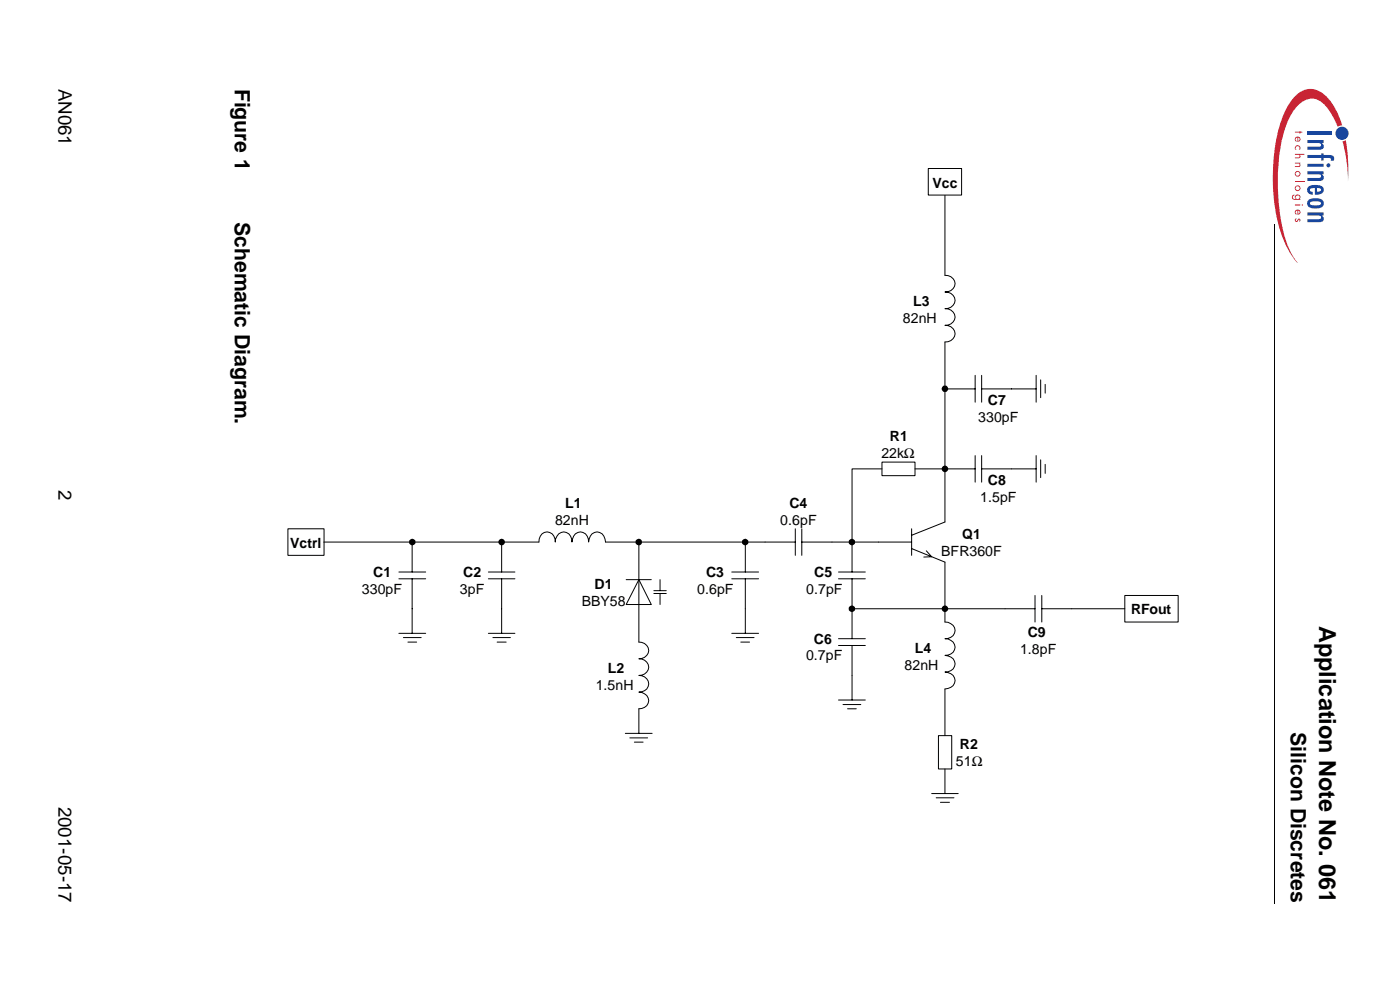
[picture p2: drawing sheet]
<svg xmlns="http://www.w3.org/2000/svg" width="210mm" height="148mm" viewBox="0 0 210 148" stroke-linecap="round" stroke-linejoin="round" font-family="sans-serif">
<g fill="#c82434">
<path d="M194.1 19.7l.9-.1v.1h.3v.2h-.3v.1h-.2v-.1h-.7z"/>
<path d="M194.3 21.8a.43 .43 0 0 1 .6 .1 .43 .43 0 0 1 0 .5h-.2a.3 .3 0 0 0 .1-.4 .3 .3 0 0 0-.5 0 .3 .3 0 0 0 .1 .4h-.2a.45 .45 0 0 1 .1-.6z"/>
<path d="M194.1 23.1h1.5v.1h-.7l.1 .2-.1 .2-.8 .1v-.1l.7-.1 .1-.1-.2-.2h-.6z"/>
<path d="M194.1 24.4h.9v.1h-.1l.1 .2-.1 .2-.8 .1v-.1h.7l.1-.2-.2-.2h-.6z"/>
<path d="M194.1 27.1h1.5v.1h-1.5z"/>
<path d="M194.2 32.8l.1-.1 .1 .1-.1 .2 .1 .1 .4-.4 .1 .1v.3l-.1 .1v-.3h-.1a.29 .29 0 0 1-.2 .3 .29 .29 0 0 1-.3-.1z"/>
<path d="M201.3 21.2l.5-.2a26.4 26.4 0 0 1 .3 6.2 22.9 22.9 0 0 0-.8-6z"/>
<path d="M194.4 14.2a3 3 0 0 1 4.5 .3 10.1 10.1 0 0 1 2.3 4.3l-.6 .2a7.6 7.6 0 0 0-2.9-4 2.54 2.54 0 0 0-3.1 .8 12 12 0 0 0-2.6 6.4 30.9 30.9 0 0 0 1.2 14.9l.9 1.6 .4 .6a13 13 0 0 1-3-6.5 29.6 29.6 0 0 1 .7-15.1 8.8 8.8 0 0 1 2.2-3.5z"/>
<path d="M194.6 20.6l.3 .3-.3 .2zM194.2 20.7a.42 .42 0 0 0 .2 .5v-.1a.27 .27 0 0 1-.1-.3 .27 .27 0 0 1 .2-.2v.6a.41 .41 0 0 0 .4-.6 .41 .41 0 0 0-.7 .1z"/>
<path d="M194.3 26a.3 .3 0 0 1 .6 0 .3 .3 0 0 1-.6 0zM194.1 26a.45 .45 0 0 0 .9 0 .45 .45 0 0 0-.9 0z"/>
<path d="M194.3 28.2a.3 .3 0 0 1 .6 0 .3 .3 0 0 1-.6 0zM194.1 28.2a.45 .45 0 0 0 .9 0 .45 .45 0 0 0-.9 0z"/>
<path d="M194.3 29.5a.3 .3 0 0 1 .6 0 .3 .3 0 0 1-.6 0zM193.9 29.2a.41 .41 0 0 0-.2 .5 .41 .41 0 0 0 .5 .3h.8v-.2h-.2a.4 .4 0 0 0 0-.5 .4 .4 0 0 0-.5 0 .4 .4 0 0 0 0 .5 .33 .33 0 0 1-.5-.3l.1-.1 .2-.1v-.1z"/>
<path d="M194.1 30.6h.9v.2h-.9zM195.2 30.7a.1 .1 0 0 1 .2 0 .1 .1 0 0 1-.2 0z"/>
<path d="M194.6 31.5l.3 .3-.3 .2zM194.2 31.6a.42 .42 0 0 0 .2 .6v-.1a.27 .27 0 0 1-.1-.3 .27 .27 0 0 1 .2-.3v.7a.41 .41 0 0 0 .4-.6 .41 .41 0 0 0-.7 0z"/>
</g>
<g fill="#18469d">
<path d="M196 19.7h3.6v.5h-3.6z"/>
<path d="M196 21h2.4v.4h-.2a.56 .56 0 0 1 .2 .8 .56 .56 0 0 1-.7 .2h-1.7v-.4h1.9l.2-.3-.1-.2-.2-.1h-1.8z"/>
<path d="M196 23.2h2.1v-.2h.3v.2a1.71 1.71 0 0 1 1.6 .3v.6h-.5v-.4h-.3h-.8v.3h-.3v-.3h-2.1z"/>
<path d="M196 25.7h2.4v.4h-.2a.56 .56 0 0 1 .2 .8 .56 .56 0 0 1-.7 .2h-1.7v-.4l1.9-.1 .2-.2-.1-.2-.2-.1h-1.8z"/>
<path d="M196 31.8h2.4v.5h-.2a.56 .56 0 0 1 .2 .7 .56 .56 0 0 1-.7 .3h-1.7v-.5h1.9l.2-.2-.1-.2-.2-.1h-1.8z"/>
<path d="M196 24.5h2.4v.5h-2.4zM198.9 24.8a.3 .3 0 0 1 .6 0 .3 .3 0 0 1-.6 0z"/>
<path d="M197.5 28.2h.5l.1 .2-.1 .2-.5 .1zM196.3 27.9a.71 .71 0 0 0-.3 .9 .71 .71 0 0 0 .8 .4v-.5l-.3-.1-.1-.1a.7 .7 0 0 1 .7-.3l.1 1a1.1 1.1 0 0 0 1.3-.8 .95 .95 0 0 0-1.3-.7z"/>
<path d="M196.5 30.3l.7-.1a.76 .76 0 0 1 .9 .3 .91 .91 0 0 1-1.1 .3l-.5-.1-.1-.2zM196.3 29.9a.76 .76 0 0 0-.2 .9 .76 .76 0 0 0 .8 .4h.3a1.06 1.06 0 0 0 1.3-.7 .94 .94 0 0 0-1.3-.8z"/>
<circle cx="201.2" cy="20" r=".99"/>
</g>
<path d="M191 33.6l.2 .1zM191 135.3h.2z" fill="#000"/>
<path d="M191.1 33.7v101.6M119.2 79.2v4M120.2 79.2v4M136.7 79.2v4M141.7 78.2l-5 2M114.7 81.2h4.5M120.2 81.2h4.5M131.7 81.2h5M136.7 82.2l5 2M138.9 82.5l.8 .9-1.2 .1" fill="none" stroke="#000" stroke-width=".15"/>
<g fill="#fff" stroke="#000" stroke-width=".15">
<path d="M132.2 69.2h5v2.1h-5z" fill-rule="evenodd"/>
<path d="M43.2 79.2h5.4v4h-5.4z" fill-rule="evenodd"/>
</g>
<path d="M151.7 70.2h3.6M155.3 68.3v3.9M156 68.9v2.7M156.7 69.6v1.3M125.7 104.9h4M126.4 105.6h2.7M127.1 106.2h1.3M127.7 101.2v3.7" fill="none" stroke="#000" stroke-width=".15"/>
<path d="M168.6 89.2h8v4h-8z" fill-rule="evenodd" fill="#fff" stroke="#000" stroke-width=".15"/>
<path d="M125.7 85.7h4M125.7 86.7h4M125.7 95.7h4M125.7 96.7h4M127.7 81.2v4.5M127.7 86.7v9M127.7 96.7v4.5" fill="none" stroke="#000" stroke-width=".15"/>
<path d="M140.7 110.2h2v5h-2z" fill-rule="evenodd" fill="#fff" stroke="#000" stroke-width=".15"/>
<g fill="none" stroke="#000" stroke-width=".15">
<path d="M109.7 94.9h4M110.4 95.5h2.7M111.1 96.2h1.3M111.7 91.2v3.7M150.7 91.2h4.5M155.2 89.2v4M156.2 89.2v4M156.2 91.2h4.5M139.7 118.9h4M140.4 119.5h2.6M141.7 103.2v7M141.7 115.2v3.7"/>
<path d="M141 120.2h1.4"/>
</g>
<path d="M95.8 86.8l1.8 3.8h-3.7z" fill-rule="evenodd" fill="#fff" stroke="#000" stroke-width=".15"/>
<g fill="none" stroke="#000" stroke-width=".15">
<path d="M141.7 29.2v12M141.7 51.2v19h4.5M141.7 58.3h4.5M146.2 56.2v4.1M147.2 56.2v4.1M147.2 58.3h8.1M155.3 56.2v4.1M156 56.9v2.7M156.7 57.6v1.3M132.2 70.2h-4.5v11M137.2 70.2h4.5v8M146.2 68.3v3.9"/>
<path d="M147.2 68.3v3.9M147.2 70.2h4.5M48.5 81.2h32.3M59.8 94.9h4M59.8 85.7h4M59.8 86.7h4M60.5 95.5h2.6M61.2 96.2h1.3M61.8 81.2v4.5M61.8 86.7v8.2M73.2 94.9h4M73.2 85.7h4"/>
<path d="M73.2 86.7h4M73.9 95.5h2.6M74.5 96.2h1.4M75.2 81.2v4.5M75.2 86.7v8.2M90.8 81.2h23.9M93.9 86.8h3.7M95.8 81.2v15M98 88.5h1.9M98 88.9h1.9M99 86.8v1.7M99 88.9v1.7"/>
<path d="M109.7 85.7h4M109.7 86.7h4M111.7 81.2v4.5M111.7 86.7v4.5M124.7 81.2h7M127.7 91.2h23M141.7 84.2v9M160.7 91.2h7.9M93.8 109.9h4M94.4 110.5h2.7M95.1 111.2h1.3M95.8 106.2v3.7"/>
</g>
<g fill="#000">
<circle cx="141.7" cy="58.2" r=".51"/>
<circle cx="141.7" cy="70.2" r=".5"/>
<circle cx="61.8" cy="81.2" r=".48"/>
<circle cx="75.2" cy="81.2" r=".5"/>
<circle cx="95.8" cy="81.2" r=".5"/>
<circle cx="111.7" cy="81.2" r=".48"/>
<circle cx="127.7" cy="81.2" r=".48"/>
<circle cx="127.7" cy="91.2" r=".48"/>
<circle cx="141.7" cy="91.2" r=".5"/>
</g>
<path d="M139.2 25.2h5v4h-5z" fill-rule="evenodd" fill="#fff" stroke="#000" stroke-width=".15"/>
<path d="M141.7 41.2a1.27 1.27 0 0 1 1.5 1.3 1.27 1.27 0 0 1-1.5 1.2 1.27 1.27 0 0 1 1.5 1.3 1.27 1.27 0 0 1-1.5 1.2 1.27 1.27 0 0 1 1.5 1.3 1.27 1.27 0 0 1-1.5 1.2 1.27 1.27 0 0 1 1.5 1.3 1.27 1.27 0 0 1-1.5 1.2M80.8 81.2a1.26 1.26 0 0 1 1.2-1.5 1.26 1.26 0 0 1 1.3 1.5 1.28 1.28 0 0 1 .6-1.3 1.28 1.28 0 0 1 1.4 .1l.4 .7 .1 .5a1.28 1.28 0 0 1 .6-1.3 1.28 1.28 0 0 1 1.4 .1l.4 .7 .1 .5a1.28 1.28 0 0 1 .6-1.3 1.28 1.28 0 0 1 1.4 .1l.2 .3 .3 .9M95.8 96.2a1.27 1.27 0 0 1 1.5 1.2 1.27 1.27 0 0 1-1.5 1.3 1.27 1.27 0 0 1 1.5 1.2 1.27 1.27 0 0 1-1.5 1.3 1.27 1.27 0 0 1 1.5 1.2 1.27 1.27 0 0 1-1.5 1.3 1.28 1.28 0 0 1 1.2 .6 1.28 1.28 0 0 1 0 1.4l-.8 .4-.4 .1M141.7 93.2a1.28 1.28 0 0 1 1.3 .6 1.28 1.28 0 0 1-.1 1.4l-.8 .4-.4 .1a1.28 1.28 0 0 1 1.3 .6 1.28 1.28 0 0 1-.1 1.4l-.8 .4-.4 .1a1.28 1.28 0 0 1 1.3 .6 1.28 1.28 0 0 1-.1 1.4l-.8 .4-.4 .1a1.28 1.28 0 0 1 1.3 .6 1.28 1.28 0 0 1-.1 1.4l-.3 .3-.9 .2" fill="none" stroke="#000" stroke-width=".15"/>
<text font-size="3.5" x="197.8" y="93.7" transform="rotate(90 197.8 93.7)">Application Note No. 061</text>
<g font-size="3.2">
<text x="35.2" y="13.3" transform="rotate(90 35.2 13.3)">Figure 1</text>
<text x="35.2" y="33.3" transform="rotate(90 35.2 33.3)">Schematic Diagram.</text>
<text x="193.5" y="109.7" transform="rotate(90 193.5 109.7)">Silicon Discretes</text>
</g>
<g font-size="2.8">
<text x="8.7" y="13.3" transform="rotate(90 8.7 13.3)">AN061</text>
<text x="8.7" y="73.5" transform="rotate(90 8.7 73.5)">2</text>
<text x="8.7" y="120.8" transform="rotate(90 8.7 120.8)">2001-05-17</text>
</g>
<g font-size="2.1">
<text x="139.8" y="28.2">Vcc</text>
<text x="136.9" y="45.9">L3</text>
<text x="135.4" y="48.4">82nH</text>
<text x="146.7" y="63.2">330pF</text>
<text x="148.1" y="60.7">C7</text>
<text x="132.2" y="68.7">22kΩ</text>
<text x="133.4" y="66.1">R1</text>
<text x="84.7" y="76.2">L1</text>
<text x="118.4" y="76.2">C4</text>
<text x="147" y="75.2">1.5pF</text>
<text x="148.1" y="72.7">C8</text>
<text x="43.5" y="82.1">Vctrl</text>
<text x="83.2" y="78.6">82nH</text>
<text x="117" y="78.6">0.6pF</text>
<text x="141.1" y="83.3">BFR360F</text>
<text x="144.3" y="80.7">Q1</text>
<text x="54.3" y="89">330pF</text>
<text x="56" y="86.5">C1</text>
<text x="68.9" y="89">3pF</text>
<text x="69.5" y="86.5">C2</text>
<text x="89.1" y="88.3">D1</text>
<text x="104.5" y="89">0.6pF</text>
<text x="105.9" y="86.5">C3</text>
<text x="120.9" y="89">0.7pF</text>
<text x="122.1" y="86.5">C5</text>
<text x="87.2" y="90.8">BBY58</text>
<text x="154.1" y="95.5">C9</text>
<text x="169.6" y="92">RFout</text>
<text x="91.1" y="100.8">L2</text>
<text x="120.8" y="98.9">0.7pF</text>
<text x="122" y="96.4">C6</text>
<text x="135.6" y="100.3">82nH</text>
<text x="137.1" y="97.8">L4</text>
<text x="152.9" y="98">1.8pF</text>
<text x="89.3" y="103.3">1.5nH</text>
<text x="143.9" y="112.3">R2</text>
<text x="143.3" y="114.8">51Ω</text>
</g>
</svg>
